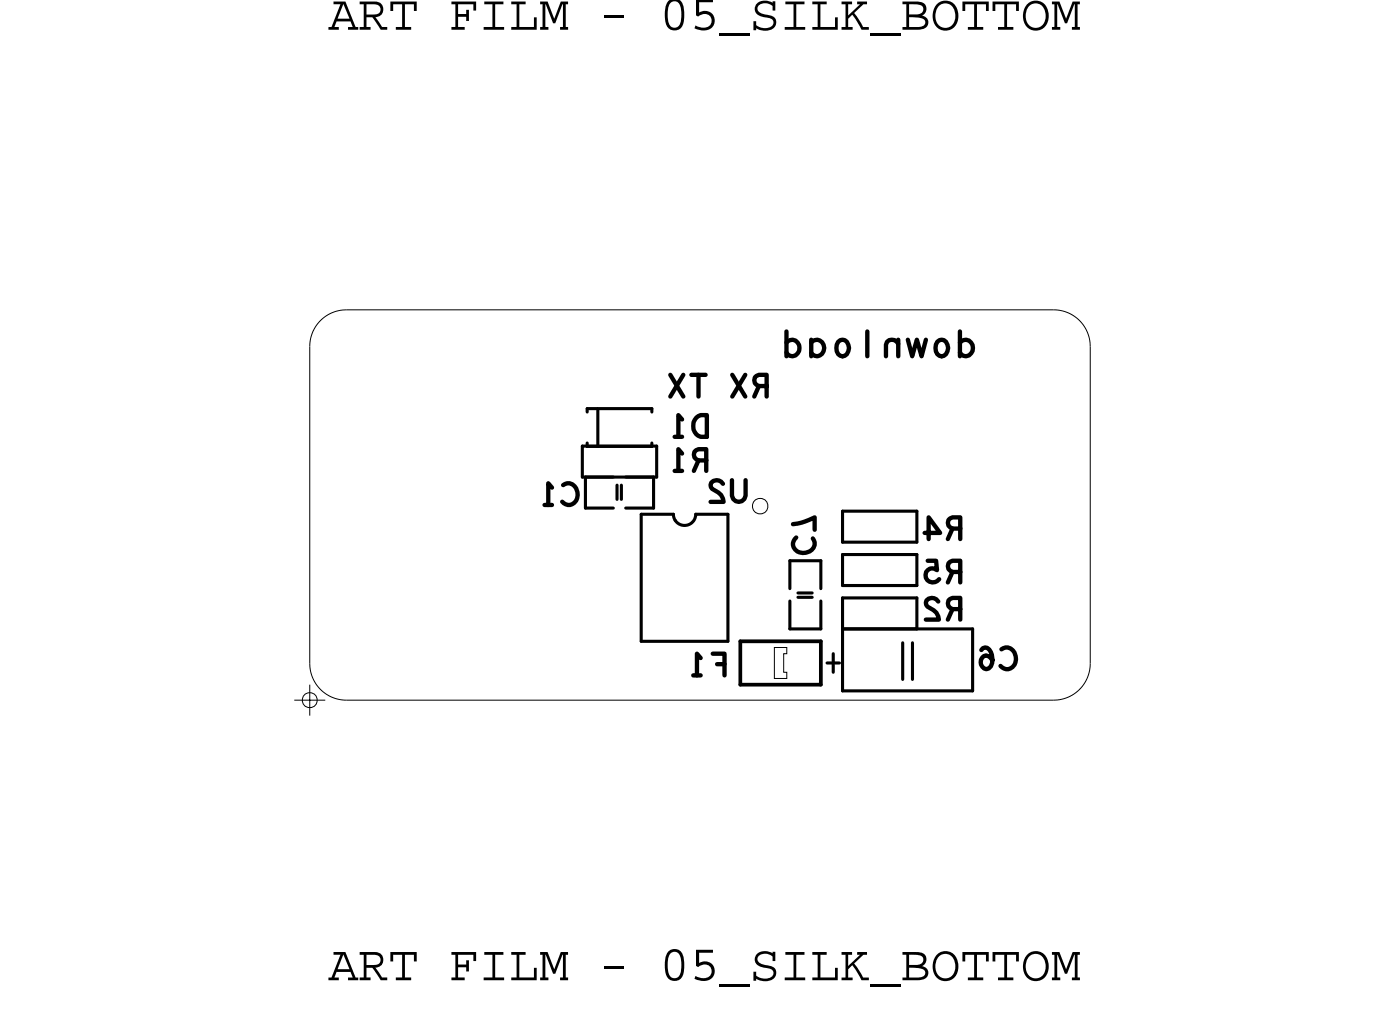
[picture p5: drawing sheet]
<svg xmlns="http://www.w3.org/2000/svg" width="57mm" height="41mm" viewBox="0 0 57 41" stroke-linecap="round" stroke-linejoin="round" font-family="sans-serif">
<!-- layer: Board Outline -->
<path d="M12.7 14.2v13zM14.2 12.7h29zM14.2 12.7a1.5 1.5 0 0 0-1.5 1.5M43.2 12.7a1.5 1.5 0 0 1 1.5 1.5M44.7 14.2v13zM12.7 27.2a1.5 1.5 0 0 0 1.5 1.5M14.2 28.7h29zM44.7 27.2a1.5 1.5 0 0 1-1.5 1.5" fill="none" stroke="#000" stroke-width=".04"/>
<!-- layer: Components -->
<path d="M30.9 20.5l.3-.1 .2 .1 .1 .2-.1 .3-.2 .1-.3-.1v-.3zM31.7 26.5h.6v.3h-.2v.8h.2v.2h-.6z" fill="none" stroke="#000" stroke-width=".04"/>
<g fill="none" stroke="#000" stroke-width=".13">
<path d="M23.9 19.6h3zM23.9 18.3v1.3zM23.9 18.3h3zM24 19.6v1.2zM24 19.6h1.1zM24.1 18.3h2.6zM24.1 16.7h2.6zM24.1 18.2v.1zM24.1 16.7v.2zM24.5 16.8v1.5zM25.3 19.9v.6zM25.5 19.9v.6z"/>
<path d="M25.7 19.6h1.1zM26.7 16.7v.2zM26.7 18.2v.1zM26.8 19.6v1.2zM26.9 18.3v1.3zM24 20.8h1.1zM25.7 20.8h1.1zM26.3 26.3h3.5zM26.3 21.1v5.2zM26.3 21.1h1.3zM27.6 21.1l.1 .3 .4 .1 .3-.1 .1-.3M28.5 21.1h1.3z"/>
<path d="M29.8 21.1v5.2zM32.4 23h1.3zM32.4 23v1.1zM32.4 25.8h1.3zM32.4 24.6v1.2zM32.7 24.3h.6zM32.7 24.5h.6zM33.7 24.6v1.2zM33.7 23v1.1zM33.9 27.2h.5zM34.2 26.8v.8zM34.5 25.8h5.4z"/>
<path d="M34.5 22.7h3.1zM34.5 21h3.1zM34.5 24.5h3.1zM34.5 22.7v1.3zM34.5 24h3.1zM34.5 21v1.2zM34.5 22.2h3.1zM34.5 25.8h3.1zM34.5 24.5v1.3zM34.5 25.8v2.5zM34.5 28.3h5.4zM37 26.3v1.5z"/>
<path d="M37.4 26.3v1.5zM37.6 22.7v1.3zM37.6 21v1.2zM37.6 24.5v1.3zM39.9 25.8v2.5z"/>
</g>
<path d="M30.4 26.3v1.8zM30.4 28.1h3.3zM30.4 26.3h3.3zM33.7 26.3v1.8z" fill="none" stroke="#000" stroke-width=".15"/>
<!-- layer: Text -->
<g fill="none" stroke="#000" stroke-width=".18">
<path d="M22.6 20l-.1-.2v.9M23.1 19.9a.41 .41 0 0 1 .6 .3 .41 .41 0 0 1-.6 .4M27.5 15.4l.5 .9M27.7 19.3h.3M27.7 17.9h.3M28 18.6l-.2-.2v.9M28 17.2l-.2-.2v.9M28 15.4l-.5 .9M28.3 15.4h.6M28.5 17.1l.5-.1v.9a.46 .46 0 0 1-.5-.2 .46 .46 0 0 1 0-.6zM28.6 18.9l-.2 .4M28.6 15.4v.9"/>
<path d="M29 18.9h-.4a.23 .23 0 0 1-.2-.3 .23 .23 0 0 1 .2-.2h.4v.9M29.6 19.8a.25 .25 0 0 0-.3-.1 .25 .25 0 0 0-.1 .3 .61 .61 0 0 1 .5 .6h-.6M30 19.7v.6a.28 .28 0 0 0 .3 .3 .28 .28 0 0 0 .3-.3v-.6M30 15.4l.6 .9M30.6 15.4l-.6 .9M31.1 15.8l-.2 .5M31.4 15.8h-.3a.23 .23 0 0 1-.2-.2 .23 .23 0 0 1 .2-.2h.3v.9M32.2 14a.31 .31 0 0 1 .5 0 .31 .31 0 0 1 0 .5 .31 .31 0 0 1-.5 0M32.2 13.6v1M33.3 14a.31 .31 0 0 1 .4 0 .31 .31 0 0 1 0 .5 .31 .31 0 0 1-.4 0M33.3 13.9v.7M34.4 14a.29 .29 0 0 1 .4 .3 .29 .29 0 0 1-.4 .2l-.1-.2z"/>
<path d="M35.6 13.6v1M36.8 14.1l-.1-.2a.25 .25 0 0 0-.4 .2v.5M36.8 13.9v.7M37.2 13.9l.2 .7 .2-.7 .2 .7 .2-.7M38.4 14a.29 .29 0 0 1 .5 .3 .29 .29 0 0 1-.5 .2v-.2zM39.4 14a.31 .31 0 0 1 .4 0 .31 .31 0 0 1 0 .5 .31 .31 0 0 1-.4 0M39.4 13.6v1M22.3 20.7h.3M28.4 27.7h.3M28.7 27l-.1-.2v.9M29.2 26.8h.5v.9M29.4 27.2h.3"/>
<path d="M32.5 21.5l.9-.3v.5M32.6 22a.41 .41 0 0 0 .4 .7 .41 .41 0 0 0 .3-.6M37.9 21.8h.6l-.4-.6v.9M38 23h.4v.4a.3 .3 0 0 0-.4 0 .3 .3 0 0 0 .1 .5 .3 .3 0 0 0 .4-.2M38.5 24.7a.25 .25 0 0 0-.4-.2 .25 .25 0 0 0-.1 .4 .61 .61 0 0 1 .5 .5h-.5M39.1 23.4l-.2 .5M39.1 21.7l-.2 .4M39.1 25l-.2 .4M39.4 23.4h-.3a.23 .23 0 0 1-.2-.2 .23 .23 0 0 1 .2-.2h.3v.9M39.4 21.7h-.3a.23 .23 0 0 1-.2-.3 .23 .23 0 0 1 .2-.2h.3v.9M39.4 25h-.3a.23 .23 0 0 1-.2-.3 .23 .23 0 0 1 .2-.2h.3v.9M40.2 26.6h.1a.46 .46 0 0 1 .4 .3 .46 .46 0 0 1-.2 .5 .26 .26 0 0 1-.3-.2 .26 .26 0 0 1 .2-.3 .26 .26 0 0 1 .3 .2"/>
<path d="M41.1 26.6a.41 .41 0 0 1 .6 .4 .41 .41 0 0 1-.6 .4l-.1-.1"/>
</g>
<!-- layer: Drawing Origin -->
<path d="M12.1 28.7h1.2M12.5 28.5l.2-.1 .2 .1 .1 .2-.1 .2-.2 .1-.2-.1-.1-.2zM12.7 28.1v1.2" fill="none" stroke="#000" stroke-width=".04"/>
<g font-size="2.1">
<text x="13.5" y="1.2">ART FILM - 05_SILK_BOTTOM</text>
<text x="13.5" y="40.2">ART FILM - 05_SILK_BOTTOM</text>
</g>
</svg>
